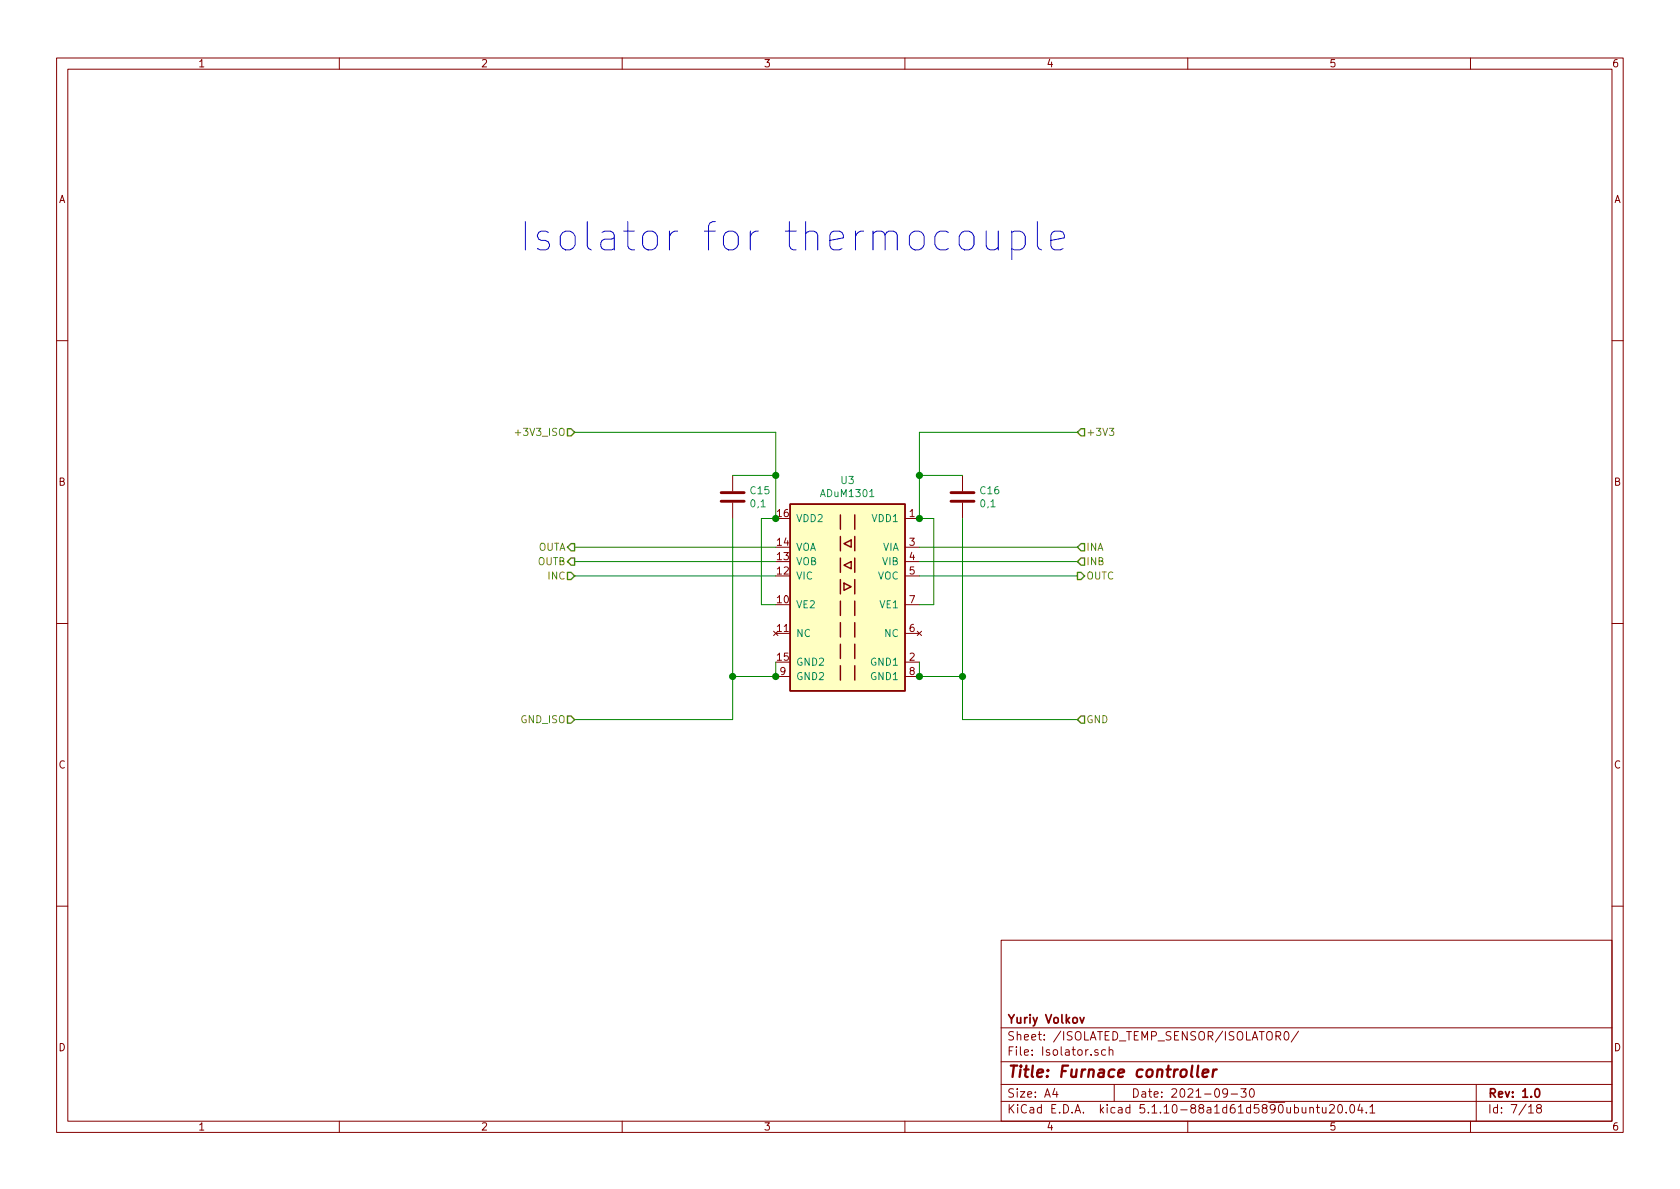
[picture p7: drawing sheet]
<svg xmlns="http://www.w3.org/2000/svg" width="297mm" height="210mm" viewBox="0 0 297 210" stroke-linecap="round" stroke-linejoin="round" font-family="sans-serif">
<g fill="none" stroke="#840000" stroke-width=".18">
<path d="M10 10.3h277v189.9h-277zM12 12.2h273v186.1h-273zM60 10.3v1.9M110 10.3v1.9M160 10.3v1.9M210 10.3v1.9M260 10.3v1.9M10 60.2h2M285 60.2h2M129.5 84.1v2.8M129.5 88.9v2.8M160 91.7h2.6"/>
<path d="M160 96.8h2.6M160 99.3h2.6M170.2 84.1v2.8M170.2 88.9v2.8M10 110.3h2M136.8 111.6l.7 .8M137.2 119.6h2.5M137.5 111.6l-.7 .8M160 117.1h2.6M160 101.8h2.6M160 112h2.6M160 106.9h2.6"/>
<path d="M160 119.6h2.6M162.2 111.6l.7 .8M162.9 111.6l-.7 .8M285 110.3h2M10 160.2h2M177 166.3h108v32h-108zM285 160.2h2M60 198.3v1.9M110 198.3v1.9M160 198.3v1.9M177 194.8h108M177 191.8h108"/>
<path d="M177 187.8h108M177 181.8h108M186.5 192.5l-.4 1h1M186.8 193v1M194.1 185.7a.37 .37 0 0 0-.6 .1l.1 .2 .5 .2 .1 .1-.2 .3-.5-.1M195.5 185.7l-.5-.1-.2 .3v.6l.2 .1 .5-.1M196.1 185.7h.1a.37 .37 0 0 1 .6 .1v.8M196.1 185.1v1.5M197 191.8v3M210 198.3v1.9M217 193.2l-.1 .2a.48 .48 0 0 1-.6-.1v-.6a.48 .48 0 0 1 .6-.1l.1 .1a1.19 1.19 0 0 1-.2 1.2l-.5 .1M217.7 193.5h1.1"/>
<path d="M219.4 192.5h.9l-.5 .6 .5 .1v.7l-.3 .1-.6-.1M221.1 192.6l.2-.1a.8 .8 0 0 1 .5 .8 .8 .8 0 0 1-.5 .7 1 1 0 0 1-.2-1.4zM225.6 183.2l.7-.1 .1-.2v-.3l-.2-.2h-.6v1.5M226 183.2l.4 .7M227.2 182.6l.2-.2a.8 .8 0 0 1 .5 .8 .8 .8 0 0 1-.5 .7l-.2-.1-.2-.4zM229.6 182.3l-1.3 2M231.6 196l.2-.2 .4 .1v.9M231.6 195.8v1M232.7 195.8h.6M232.9 195.3v1.3l.4 .2M233.8 195.8l.1 .9 .3 .1 .2-.1M234.4 195.8v1"/>
<path d="M235.1 195.5l.2-.2h.4l.2 .5-.9 1h.9M236.7 195.4l.3-.1a.94 .94 0 0 1 0 1.5h-.1a1 1 0 0 1-.2-1.4zM238 196.7v.1M238.8 195.5l.3-.2a.94 .94 0 0 1 0 1.5 .82 .82 0 0 1-.3-1.3zM240.4 195.2l-.3 1.1h.9M240.8 195.8v1M241.6 196.7v.1M242.2 195.8l.4-.5v1.5M242.2 196.8h.9M260 198.3v1.9M261 191.8v6.5M270.3 195.8l.4-.5v1.5"/>
<path d="M270.3 196.8h.8M272 196l-.3-.3 .1-.2a.48 .48 0 0 1 .6-.1l.1 .2-.1 .3-.6 .1a.48 .48 0 0 0 0 .7l.2 .1 .5-.1v-.4l-.2-.3"/>
</g>
<path d="M191 179.9l.3 1 .4-1M271.5 192.7l.2-.2a.81 .81 0 0 1 .6 .6 .81 .81 0 0 1-.3 .8l-.1 .1a.79 .79 0 0 1-.4-1.3z" fill="none" stroke="#840000" stroke-width=".3"/>
<path d="M211.9 188.4l-.2 1.8 .2 .2M212.6 189.8l1-.2v-.4l-.6-.1-.3 .3v.9l.2 .1 .5-.1M214.6 189.1l-.2 1.3M215.1 189.1a.55 .55 0 0 0-.6 .4" fill="none" stroke="#840000" stroke-width=".41"/>
<path d="M127.5 88.6h4.1M127.5 87.1h4.1M168.1 88.6h4.1M168.1 87.1h4.1" fill="none" stroke="#840000" stroke-width=".51"/>
<path d="M139.7 89.1h20.3v33.1h-20.3z" fill="#ffffc2" stroke="#ffffc2" stroke-width=".18"/>
<g fill="none" stroke="#840000" stroke-width=".25">
<path d="M139.7 89.1h20.3v33.1h-20.3zM148.6 91.1v2.5M148.6 94.9v2.5M148.6 98.7v2.5M149.2 99.9l1.3-.6v1.3zM149.2 96.1l1.3-.6v1.3zM151.1 91.1v2.5M151.1 94.9v2.5M151.1 98.7v2.5M148.6 102.5v2.5M148.6 106.3v2.5M148.6 110.1v2.5"/>
<path d="M148.6 113.9v2.6M148.6 117.7v2.6M149.2 103.1l1.3 .7-1.3 .6zM151.1 102.5v2.5M151.1 106.3v2.5M151.1 110.1v2.5M151.1 113.9v2.6M151.1 117.7v2.6"/>
</g>
<path d="M153.8 87.8h.7" fill="none" stroke="#008484" stroke-width=".18"/>
<g fill="none" stroke="#008400" stroke-width=".18">
<path d="M101.6 76.4h35.6v15.3h-2.6v15.2h2.6M190.5 76.4h-27.9v15.3h2.5v15.2h-2.5M101.6 96.8h35.6M101.6 99.3h35.6M129.5 84.1h7.7M129.5 91.7v35.5h-27.9M162.6 96.8h27.9M162.6 99.3h27.9M162.6 84.1h7.6M170.2 91.7v35.5h20.3M101.6 101.8h35.6M137.2 117.1v2.5h-7.7"/>
<path d="M162.6 101.8h27.9M162.6 117.1v2.5h7.6"/>
</g>
<path d="M91.1 76.5h1M196.1 75.7h.8l-.4 .5 .4 .1v.6l-.2 .1-.6-.1" fill="none" stroke="#848400" stroke-width=".18"/>
<path d="M100.3 75.8h.7l.6 .6-.6 .7h-.7zM191.1 75.8h.7v1.3h-.7l-.6-.7zM101 96.1h.6v1.3h-.6l-.7-.6zM101 98.7h.6v1.2h-.6l-.7-.6zM191.1 98.7h.7v1.2h-.7l-.6-.6zM191.1 96.1h.7v1.3h-.7l-.6-.6zM100.3 101.2h.7l.6 .6-.6 .7h-.7zM190.5 101.2h.6l.7 .6-.7 .7h-.6zM100.3 126.6h.7l.6 .6-.6 .7h-.7zM191.1 126.6h.7v1.3h-.7l-.6-.7z" fill="none" stroke="#848400" stroke-width=".25"/>
<path d="M92.9 39.2v5M183.4 39.2v4.3l.3 .5 .4 .2M96.9 41.1l-.5-.2h-.7l-.5 .2-.2 .5 .2 .7 .5 .2h.7l.5 .3 .3 .5-.3 .7-.5 .2h-.9l-.5-.2M99.5 41.1a1.39 1.39 0 0 1 2.2 .7v1.5a1.38 1.38 0 0 1-1.3 .9 1.38 1.38 0 0 1-1.3-.9v-1.5zM185.8 42.5l2.4-.4v-.5l-.2-.5-.5-.2h-1l-.4 .2-.3 .5v1.9l.3 .5 .4 .2h1l.5-.2" fill="none" stroke="#0000c2" stroke-width=".18"/>
<g fill="#008400" stroke="#008400" stroke-width=".25">
<circle cx="162.6" cy="91.7" r=".51"/>
<circle cx="129.5" cy="119.6" r=".51"/>
<circle cx="137.2" cy="119.6" r=".51"/>
<circle cx="137.2" cy="84.1" r=".51"/>
<circle cx="162.6" cy="84.1" r=".51"/>
<circle cx="170.2" cy="119.6" r=".51"/>
<circle cx="162.6" cy="119.6" r=".51"/>
<circle cx="137.2" cy="91.7" r=".51"/>
</g>
<text font-size="7" fill="#0000c2" x="104.8" y="44.4">Isolator for thermocouple</text>
<text font-size="2.8" fill="#840000" x="178" y="190.5">Title: Furnace controller</text>
<g font-size="2.1" fill="#840000">
<text x="178" y="184">Sheet: /ISOLATED_TEMP_SENSOR/ISOLATOR0/</text>
<text x="178" y="181">Yuriy Volkov</text>
<text x="178" y="186.7">File: Isolator.sch</text>
<text x="178" y="196.9">KiCad E.D.A. kicad 5.1.10-88a1d61d5890ubuntu20.04.1</text>
<text x="178" y="194.1">Size: A4</text>
<text x="200" y="194.1">Date: 2021-09-30</text>
<text x="263" y="194.1">Rev: 1.0</text>
<text x="263" y="196.9">Id: 7/18</text>
</g>
<g font-size="1.8" fill="#840000">
<text x="35" y="11.9">1</text>
<text x="85" y="11.9">2</text>
<text x="135" y="11.9">3</text>
<text x="185" y="11.9">4</text>
<text x="235" y="11.9">5</text>
<text x="285" y="11.9">6</text>
<text x="10.4" y="35.9">A</text>
<text x="285.4" y="35.9">A</text>
<text x="10.4" y="85.9">B</text>
<text x="285.4" y="85.9">B</text>
<text x="137.5" y="91.4">16</text>
<text x="160.8" y="91.4">1</text>
<text x="137.5" y="101.6">12</text>
<text x="137.5" y="99.1">13</text>
<text x="137.5" y="96.5">14</text>
<text x="160.8" y="96.5">3</text>
<text x="160.8" y="99.1">4</text>
<text x="160.8" y="101.6">5</text>
<text x="137.5" y="106.7">10</text>
<text x="160.8" y="106.7">7</text>
<text x="137.5" y="111.8">11</text>
<text x="160.8" y="111.8">6</text>
<text x="137.5" y="116.8">15</text>
<text x="137.9" y="119.4">9</text>
<text x="160.8" y="116.8">2</text>
<text x="160.8" y="119.4">8</text>
<text x="10.4" y="135.9">C</text>
<text x="285.4" y="135.9">C</text>
<text x="10.4" y="185.9">D</text>
<text x="285.4" y="185.9">D</text>
<text x="35" y="199.9">1</text>
<text x="85" y="199.9">2</text>
<text x="135" y="199.9">3</text>
<text x="185" y="199.9">4</text>
<text x="235" y="199.9">5</text>
<text x="285" y="199.9">6</text>
</g>
<g font-size="1.8" fill="#848400">
<text x="91.9" y="77.1">+3V3_ISO</text>
<text x="192" y="77.1">+3V3</text>
<text x="95.1" y="97.4">OUTA</text>
<text x="95.1" y="99.9">OUTB</text>
<text x="192" y="99.9">INB</text>
<text x="192" y="97.4">INA</text>
<text x="97" y="102.5">INC</text>
<text x="192" y="102.5">OUTC</text>
<text x="92.1" y="127.9">GND_ISO</text>
<text x="192" y="127.9">GND</text>
</g>
<g font-size="1.8" fill="#008484">
<text x="132.7" y="87.4">C15</text>
<text x="132.8" y="89.7">0,1</text>
<text x="145.3" y="87.9">ADuM1301</text>
<text x="148.7" y="85.6">U3</text>
<text x="173.4" y="87.4">C16</text>
<text x="173.5" y="89.7">0,1</text>
<text x="140.7" y="92.3">VDD2</text>
<text x="154.3" y="92.3">VDD1</text>
<text x="140.7" y="99.9">VOB</text>
<text x="140.7" y="97.4">VOA</text>
<text x="156.1" y="97.4">VIA</text>
<text x="156.1" y="99.9">VIB</text>
<text x="140.7" y="107.6">VE2</text>
<text x="140.7" y="102.5">VIC</text>
<text x="155.2" y="102.5">VOC</text>
<text x="155.7" y="107.6">VE1</text>
<text x="140.7" y="112.6">NC</text>
<text x="156.4" y="112.6">NC</text>
<text x="140.7" y="117.7">GND2</text>
<text x="154.1" y="117.7">GND1</text>
<text x="140.7" y="120.3">GND2</text>
<text x="154.1" y="120.3">GND1</text>
</g>
</svg>
